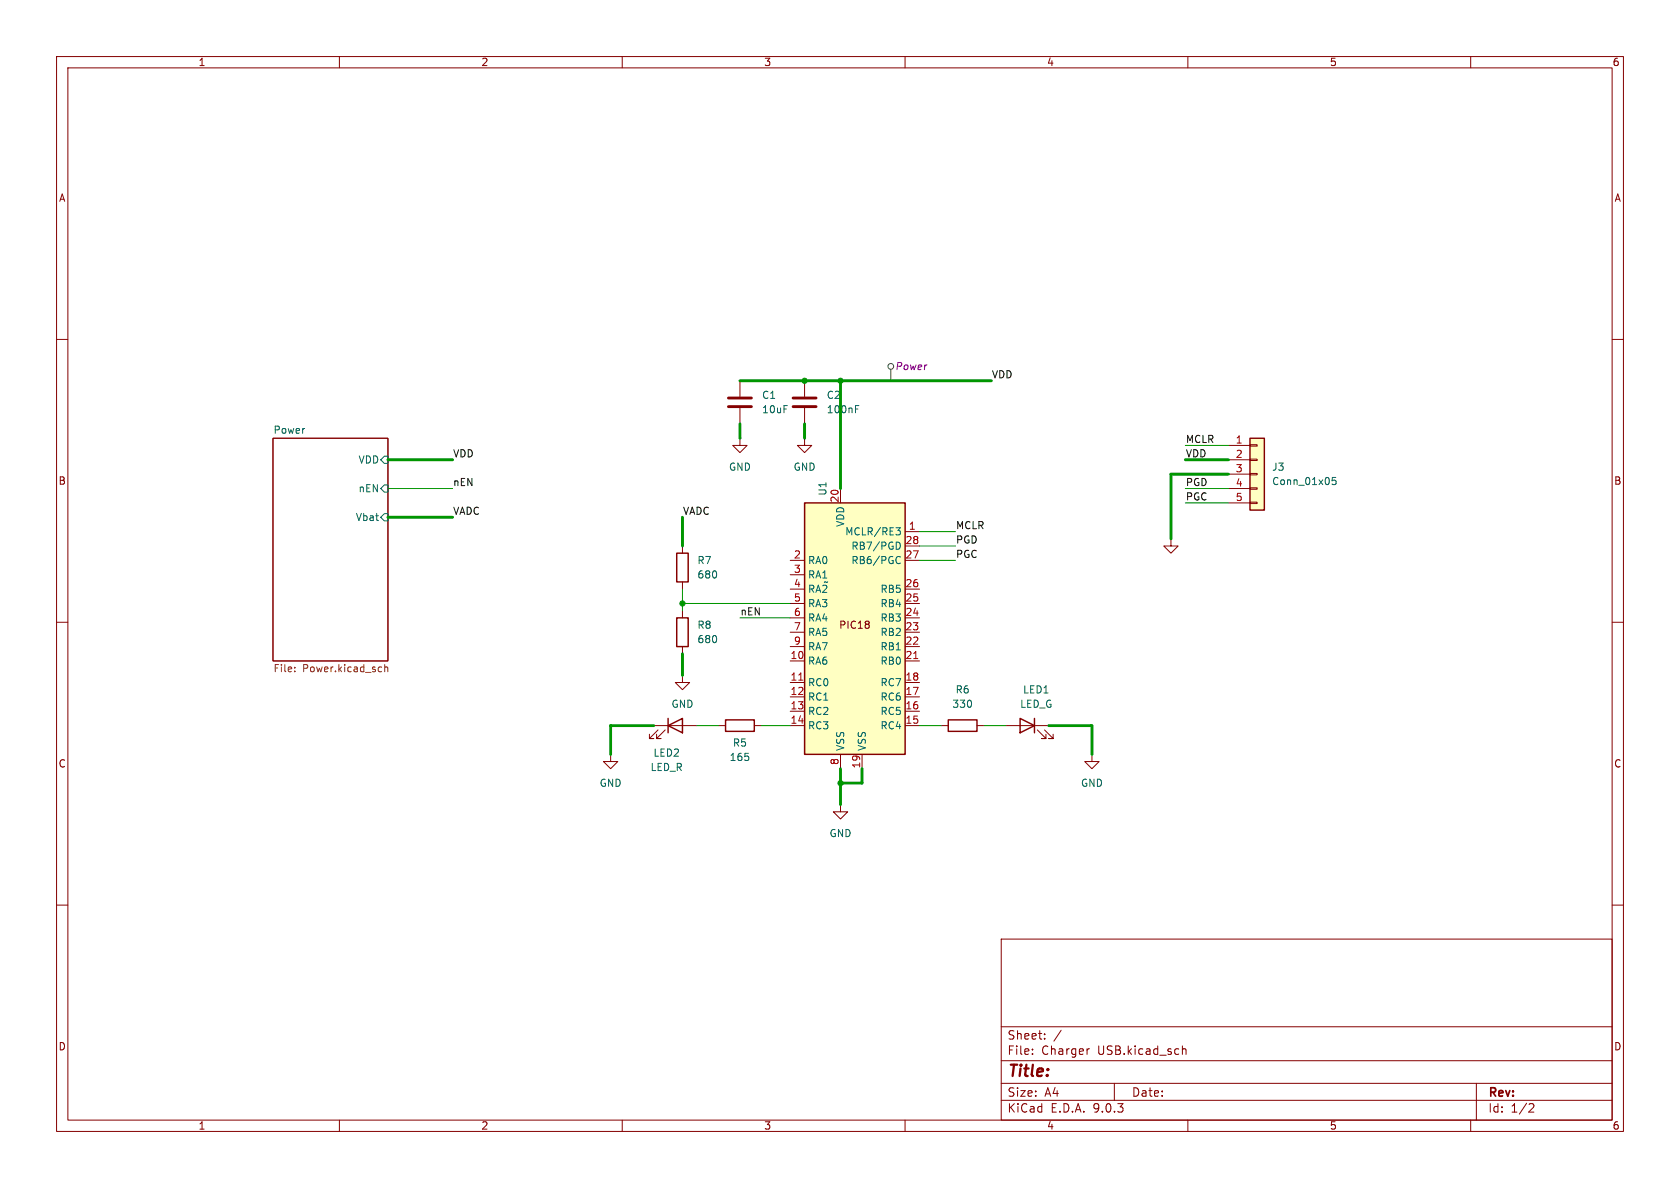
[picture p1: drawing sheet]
<svg xmlns="http://www.w3.org/2000/svg" width="297mm" height="210mm" viewBox="0 0 297 210" stroke-linecap="round" stroke-linejoin="round" font-family="sans-serif">
<g fill="none" stroke="#840000" stroke-width=".18">
<path d="M10 10h277v190h-277zM12 12h273v186h-273zM60 10v2M110 10v2M160 10v2M210 10v2M260 10v2M10 60h2M48.3 77.5h20.3v39.3h-20.3zM130.8 77.5v1.2h1.3l-1.3 1.3-1.3-1.3h1.3M130.8 77.5h.1M142.2 77.5v1.2h1.3l-1.3 1.3-1.2-1.3h1.2"/>
<path d="M142.2 77.5h.1M285 60h2M120.6 96.5v1.3M207 95.3v1.2h1.3l-1.3 1.3-1.3-1.3h1.3M207 95.3h.1M10 110h2M120.6 119.4v1.3h1.3l-1.3 1.2-1.2-1.2h1.2M120.6 119.4h.1M120.6 102.9v1.2M120.6 108v1.2M120.6 114.3v1.3M285 110h2"/>
<path d="M107.9 133.4v1.2h1.3l-1.3 1.3-1.2-1.3h1.2M107.9 133.4h.1M115.6 128.3h7.6M116.3 129l-1.5 1.6h.8h-.8v-.8M117.6 129l-1.5 1.6h.7h-.7v-.8M127 128.3h1.3M133.3 128.3h1.3M166.4 128.3h1.2M172.7 128.3h1.3M177.8 128.3h7.6M183.4 129l1.5 1.6h-.8h.8v-.8M184.7 129l1.5 1.6h-.8h.8v-.8"/>
<path d="M193 133.4v1.2h1.3l-1.3 1.3-1.2-1.3h1.2M193 133.4h.1M148.6 142.2v1.3h1.3l-1.3 1.3-1.3-1.3h1.3M148.6 142.2h.1M10 160h2M177 166h108v32h-108zM285 160h2M60 198v2M110 198v2M160 198v2M177 194.5h108M177 191.5h108"/>
<path d="M177 187.5h108M177 181.5h108M182.5 186.3v.1M182.5 185.5v.1M184.7 183.6v.1M184.7 182.8v.1M187.6 182.1l-1.3 2M192.6 185.4l-.3 .1M197 191.5v3M209 185.5l.2-.1 .4 .1 .1 .9M209 184.9v1.5M210 198v2"/>
<path d="M260 198v2M261 191.5v6.5M270.5 195.1l.5 .1 .2 .3-1 1.1h1"/>
</g>
<path d="M67.3 81.3l.6-.7h.7v1.3h-.7zM67.3 86.4l.6-.7h.7v1.3h-.7zM67.9 90.8h.7v1.3h-.7l-.6-.7z" fill="none" stroke="#006464" stroke-width=".18"/>
<path d="M52.1 118.6v.1M52.1 118v.1M67.3 117.9l.2 .1M67.5 118.7h-.2M68 117.5v1.2M68 118l.2-.1 .3 .1 .1 .7" fill="none" stroke="#725600" stroke-width=".18"/>
<path d="M119.6 97.8h2.1v5.1h-2.1zM119.6 109.2h2.1v5.1h-2.1zM118.1 128.3l2.5-1.3v2.5zM118.1 127v2.5M128.3 127.3h5v2h-5zM167.6 127.3h5.1v2h-5.1zM180.3 127l2.6 1.3-2.6 1.2zM182.9 127v2.5" fill="none" stroke="#840000" stroke-width=".25"/>
<path d="M221 77.5h2.5v12.7h-2.5z" fill="#ffffc2"/>
<path d="M221 77.5h2.5v12.7h-2.5z" fill="none" stroke="#840000" stroke-width=".25"/>
<path d="M217.2 78.7h3.8M221 78.6h1.2v.3h-1.2zM217.2 81.3h3.8M217.2 83.8h3.8M217.2 86.4h3.8M217.2 88.9h3.8M221 81.2h1.2v.2h-1.2zM221 83.7h1.2v.2h-1.2zM221 86.2h1.2v.3h-1.2zM221 88.8h1.2v.2h-1.2z" fill="none" stroke="#840000" stroke-width=".18"/>
<path d="M236.1 84.4h-.6v.6l.2-.1h.4l.1 .2-.1 .4-.1 .2-.5-.2" fill="none" stroke="#006464" stroke-width=".18"/>
<path d="M142.2 88.9h17.8v44.5h-17.8z" fill="#ffffc2"/>
<path d="M142.2 88.9h17.8v44.5h-17.8z" fill="none" stroke="#840000" stroke-width=".25"/>
<g fill="none" stroke="#840000" stroke-width=".18">
<path d="M130.8 67.3v2.8M130.8 72.1v2.8M142.2 67.3v2.8M142.2 72.1v2.8M139.7 99.1h2.5M148.6 86.4v2.5M160 99.1h2.6M160 94h2.6M160 96.5h2.6M139.7 101.6h2.5M139.7 104.1h2.5M139.7 106.7h2.5"/>
<path d="M139.7 109.2h2.5M139.7 111.8h2.5M139.7 114.3h2.5M139.7 116.8h2.5M160 104.1h2.6M160 106.7h2.6M160 109.2h2.6M160 111.8h2.6M160 114.3h2.6M160 116.8h2.6M139.7 120.7h2.5M139.7 123.2h2.5"/>
<path d="M139.7 125.7h2.5M139.7 128.3h2.5M148.6 133.4v2.5M152.4 133.4v2.5M160 120.7h2.6M160 123.2h2.6M160 125.7h2.6M160 128.3h2.6"/>
</g>
<path d="M161.5 116.4h.8M141.2 120.2h.7" fill="none" stroke="#a90000" stroke-width=".18"/>
<path d="M151.2 72.3h.5M151.2 71.7h.6M158.4 93.3h.8l-.5 .5 .4 .1 .1 .4-.3 .3h-.3M158.4 95.8a.64 .64 0 0 1 .8 .7 .64 .64 0 0 1-.8 .6M158.6 98.4h.3l.3 .1M159.2 99.5l-.3 .1h-.3" fill="none" stroke="#006464" stroke-width=".18"/>
<path d="M128.8 70.4h4M128.8 71.9h4M140.2 70.4h4.1M140.2 71.9h4.1" fill="none" stroke="#840000" stroke-width=".51"/>
<g fill="none" stroke="#484848" stroke-width=".18">
<path d="M157.5 65.3v2"/>
<circle cx="157.5" cy="64.8" r=".51"/>
</g>
<g fill="none" stroke="#009600" stroke-width=".51">
<path d="M130.8 67.3h44.5M130.8 74.9v2.6M142.2 74.9v2.6M148.6 67.3v19.1M68.6 91.4h11.4M68.6 81.3h11.4M120.6 91.4v5.1M209.5 81.3h7.7M217.2 83.8h-10.2v11.5M120.6 115.6v3.8M115.6 128.3h-7.7v5.1M148.6 135.9v6.3"/>
<path d="M152.4 135.9v2.5h-3.8M185.4 128.3h7.6v5.1"/>
</g>
<g fill="none" stroke="#009600" stroke-width=".18">
<path d="M209.5 78.7h7.7M68.6 86.4h11.4M162.6 94h6.3M162.6 96.5h6.3M162.6 99.1h6.3M209.5 88.9h7.7M209.5 86.4h7.7M120.6 106.7h19.1M120.6 104.1v3.9M130.8 109.2h8.9M123.2 128.3h3.8M134.6 128.3h5.1"/>
<path d="M162.6 128.3h3.8M174 128.3h3.8"/>
</g>
<g fill="#009600" stroke="#009600" stroke-width=".18">
<circle cx="142.2" cy="67.3" r=".46"/>
<circle cx="120.6" cy="106.7" r=".46"/>
<circle cx="148.6" cy="138.4" r=".46"/>
<circle cx="148.6" cy="67.3" r=".46"/>
</g>
<text font-size="2.8" fill="#840000" x="178" y="190.9">Title:</text>
<g font-size="2.1" fill="#840000">
<text x="178" y="184">Sheet:</text>
<text x="178" y="186.7">File:</text>
<text x="184.1" y="186.7">Charger</text>
<text x="194.1" y="186.7">USB.kicad_sch</text>
<text x="178" y="196.9">KiCad</text>
<text x="178" y="194.1">Size:</text>
<text x="184.7" y="194.1">A4</text>
<text x="185.7" y="196.9">E.D.A.</text>
<text x="193.3" y="196.9">9.0.3</text>
<text x="200" y="194.1">Date:</text>
<text x="263" y="194.3">Rev:</text>
<text x="263" y="196.9">Id:</text>
<text x="267.1" y="196.9">1/2</text>
</g>
<g font-size="1.8" fill="#840000">
<text x="35" y="11.9">1</text>
<text x="85" y="11.9">2</text>
<text x="135" y="11.9">3</text>
<text x="185" y="11.9">4</text>
<text x="235" y="11.9">5</text>
<text x="285" y="11.9">6</text>
<text x="10.3" y="35.9">A</text>
<text x="285.3" y="35.9">A</text>
<text x="10.3" y="85.9">B</text>
<text x="285.3" y="85.9">B</text>
<text x="148.2" y="111.4">PIC18</text>
<text x="10.3" y="135.9">C</text>
<text x="285.3" y="135.9">C</text>
<text x="10.3" y="185.9">D</text>
<text x="285.3" y="185.9">D</text>
<text x="35" y="199.9">1</text>
<text x="85" y="199.9">2</text>
<text x="135" y="199.9">3</text>
<text x="185" y="199.9">4</text>
<text x="235" y="199.9">5</text>
<text x="285" y="199.9">6</text>
</g>
<text font-size="1.8" fill="#840084" x="158.2" y="65.6">Power</text>
<g font-size="1.8" fill="#006464">
<text x="134.6" y="70.7">C1</text>
<text x="146.1" y="70.7">C2</text>
<text x="48.3" y="76.8">Power</text>
<text x="134.6" y="73.3">10uF</text>
<text x="146.1" y="73.3">100nF</text>
<text x="63.3" y="82.1">VDD</text>
<text x="128.8" y="83.4">GND</text>
<text x="140.2" y="83.4">GND</text>
<text x="224.8" y="83.4">J3</text>
<text x="63.3" y="87.2">nEN</text>
<text x="146.3" y="87.7" transform="rotate(-90 146.3 87.7)">U1</text>
<text x="224.8" y="86">Conn_01x05</text>
<text x="62.8" y="92.3">Vbat</text>
<text x="149.3" y="94.8">MCLR/RE3</text>
<text x="149.5" y="93.2" transform="rotate(-90 149.5 93.2)">VDD</text>
<text x="123.2" y="99.9">R7</text>
<text x="142.7" y="99.9">RA0</text>
<text x="150.4" y="97.4">RB7/PGD</text>
<text x="150.4" y="99.9">RB6/PGC</text>
<text x="123.2" y="102.5">680</text>
<text x="142.7" y="102.5">RA1</text>
<text x="142.7" y="105">RA2</text>
<text x="142.7" y="107.5">RA3</text>
<text x="145.5" y="103.7">~</text>
<text x="155.6" y="105">RB5</text>
<text x="155.6" y="107.5">RB4</text>
<text x="123.2" y="111.4">R8</text>
<text x="123.2" y="113.9">680</text>
<text x="142.7" y="110.1">RA4</text>
<text x="142.7" y="112.6">RA5</text>
<text x="155.6" y="110.1">RB3</text>
<text x="155.6" y="112.6">RB2</text>
<text x="142.7" y="115.2">RA7</text>
<text x="142.7" y="117.7">RA6</text>
<text x="155.6" y="115.2">RB1</text>
<text x="155.6" y="117.7">RB0</text>
<text x="118.6" y="125.3">GND</text>
<text x="142.7" y="121.5">RC0</text>
<text x="142.7" y="124.1">RC1</text>
<text x="155.6" y="121.5">RC7</text>
<text x="155.6" y="124.1">RC6</text>
<text x="168.3" y="125.3">330</text>
<text x="168.8" y="122.8">R6</text>
<text x="180.3" y="125.3">LED_G</text>
<text x="180.8" y="122.8">LED1</text>
<text x="142.7" y="126.6">RC2</text>
<text x="142.7" y="129.1">RC3</text>
<text x="155.6" y="126.6">RC5</text>
<text x="155.6" y="129.1">RC4</text>
<text x="114.9" y="136.5">LED_R</text>
<text x="115.4" y="134">LED2</text>
<text x="128.9" y="134.7">165</text>
<text x="129.5" y="132.2">R5</text>
<text x="149.5" y="132.8" transform="rotate(-90 149.5 132.8)">VSS</text>
<text x="153.3" y="132.8" transform="rotate(-90 153.3 132.8)">VSS</text>
<text x="105.9" y="139.3">GND</text>
<text x="191" y="139.3">GND</text>
<text x="146.6" y="148.2">GND</text>
</g>
<g font-size="1.8" fill="#0f0f0f">
<text x="175.3" y="67">VDD</text>
<text x="80" y="80.9">VDD</text>
<text x="209.5" y="78.4">MCLR</text>
<text x="209.5" y="80.9">VDD</text>
<text x="80" y="86">nEN</text>
<text x="209.5" y="88.6">PGC</text>
<text x="209.5" y="86">PGD</text>
<text x="80" y="91.1">VADC</text>
<text x="120.6" y="91.1">VADC</text>
<text x="168.9" y="93.6">MCLR</text>
<text x="168.9" y="98.7">PGC</text>
<text x="168.9" y="96.2">PGD</text>
<text x="130.8" y="108.9">nEN</text>
</g>
<g font-size="1.8" fill="#a90000">
<text x="218.4" y="78.5">1</text>
<text x="218.4" y="81">2</text>
<text x="218.4" y="83.6">3</text>
<text x="148.3" y="88.9" transform="rotate(-90 148.3 88.9)">20</text>
<text x="218.4" y="86.1">4</text>
<text x="218.4" y="88.6">5</text>
<text x="160.6" y="93.7">1</text>
<text x="140.3" y="98.8">2</text>
<text x="140.3" y="101.3">3</text>
<text x="160" y="96.3">28</text>
<text x="160" y="98.8">27</text>
<text x="140.3" y="103.9">4</text>
<text x="140.3" y="106.4">5</text>
<text x="160" y="103.9">26</text>
<text x="160" y="106.4">25</text>
<text x="140.3" y="109">6</text>
<text x="140.3" y="111.5">7</text>
<text x="160" y="109">24</text>
<text x="160" y="111.5">23</text>
<text x="139.7" y="116.6">10</text>
<text x="140.3" y="114">9</text>
<text x="160" y="114">22</text>
<text x="160" y="116.6">21</text>
<text x="139.7" y="120.4">11</text>
<text x="139.7" y="122.9">12</text>
<text x="139.7" y="125.5">13</text>
<text x="160" y="120.4">18</text>
<text x="160" y="122.9">17</text>
<text x="160" y="125.5">16</text>
<text x="139.7" y="128">14</text>
<text x="160" y="128">15</text>
<text x="148.3" y="135.3" transform="rotate(-90 148.3 135.3)">8</text>
<text x="152.1" y="135.9" transform="rotate(-90 152.1 135.9)">19</text>
</g>
<g font-size="1.8" fill="#725600">
<text x="48.3" y="119.2">File:</text>
<text x="53.5" y="119.2">Power.kicad_sch</text>
</g>
</svg>
